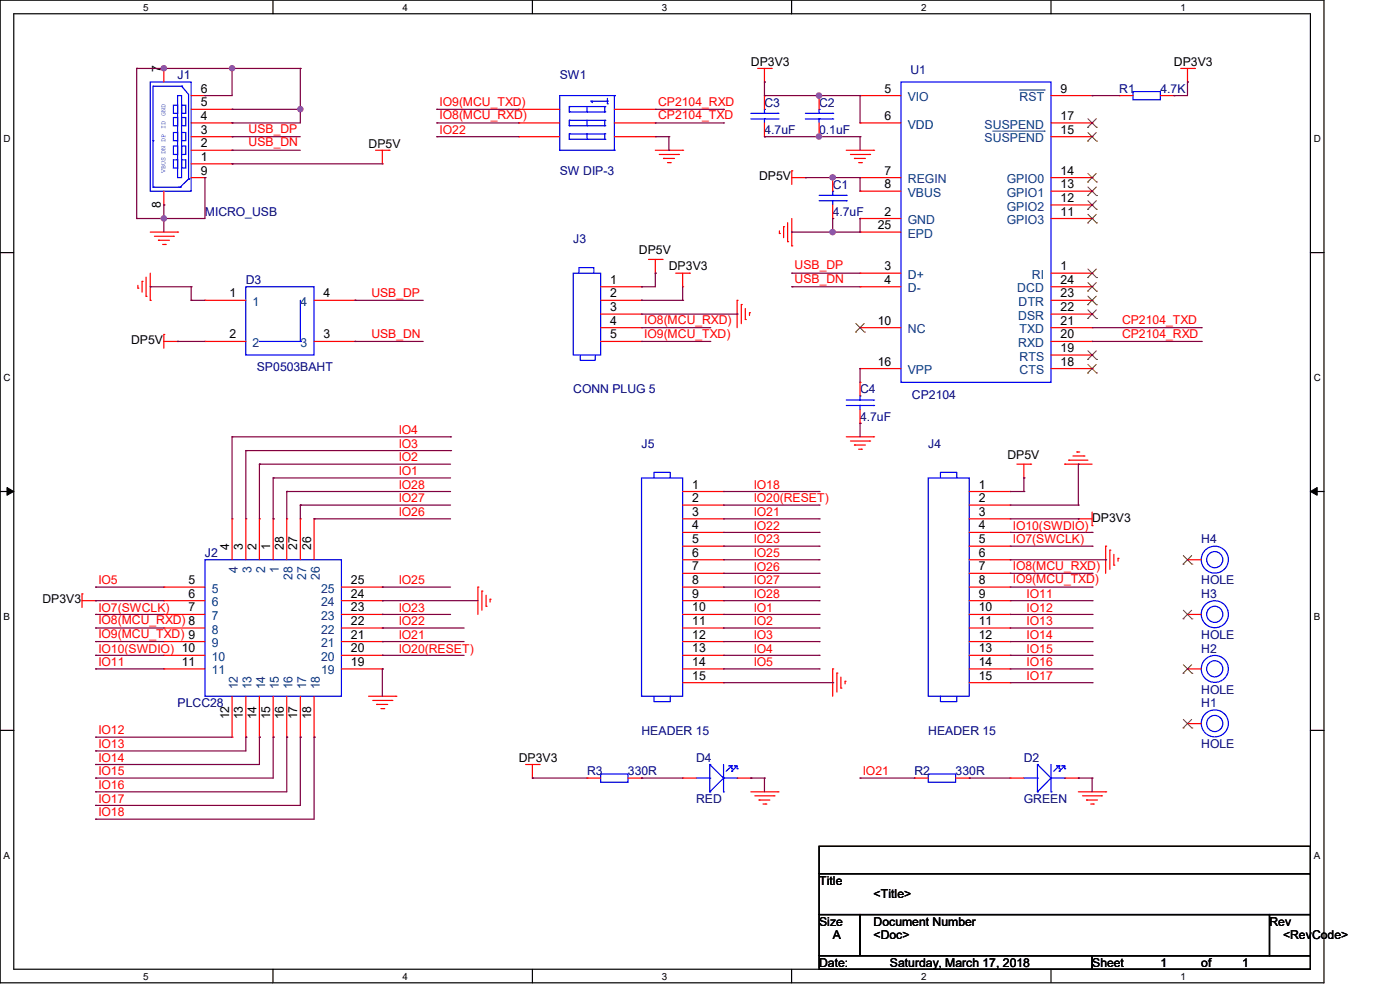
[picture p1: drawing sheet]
# OrCAD Capture schematic HI2XXMDK.DSN
size A

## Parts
C1  4.7uF  [C0402]
C2  0.1uF  [C0402]
C3  4.7uF  [C0402]
C4  4.7uF  [C0402]
D2  GREEN  [LED0603]
D3  SP0503BAHT  [SOT-143]
D4  RED  [LED0603]
H1  HOLE  [HOLE-2-MM]
H2  HOLE  [HOLE-2-MM]
H3  HOLE  [HOLE-2-MM]
H4  HOLE  [HOLE-2-MM]
J1  MICRO_USB  [MICRO-USB-B-476420001]
J2  PLCC28  [PLCC28_DIP]
J3  CONN PLUG 5  [XH2_54-5P]
J4  HEADER 15  [HEADER1X15-2_54mm]
J5  HEADER 15  [HEADER1X15-2_54mm]
R1  4.7K  [R0402]
R2  330R  [R0402]
R3  330R  [R0402]
SW1  SW DIP-3  [SMDSW2X3-1_27mm]
U1  CP2104  [QFN-24_4X4mm_p0_5]

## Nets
GND: C1.1 C2.1 C3.1 C4.1 D2.2(-) D3.1 D4.2(-) J1.4(ID) J1.5(GND) J1.6 J1.7 J1.8 J1.9 J2.19 J2.24 J3.3 J4.2 J4.6 J5.15 SW1.4(B3) U1.2(GND) U1.25(EPD)
CP2104_RXD: SW1.6(B1) U1.20(RXD)
CP2104_TXD: SW1.5(B2) U1.21(TXD)
DP3V3: C2.2 C3.2 J2.6 J3.2 J4.3 R1.2 R3.1 U1.5(VIO) U1.6(VDD)
DP5V: C1.2 D3.2 J1.1(VBUS) J3.1 J4.1 U1.7(REGIN) U1.8(VBUS)
IO1: J2.1 J5.10
IO2: J2.2 J5.11
IO3: J2.3 J5.12
IO4: J2.4 J5.13
IO5: J2.5 J5.14
IO7(SWCLK): J2.7 J4.5
IO8(MCU_RXD): J2.8 J3.4 J4.7 SW1.2(A2)
IO9(MCU_TXD): J2.9 J3.5 J4.8 SW1.1(A1)
IO10(SWDIO): J2.10 J4.4
IO11: J2.11 J4.9
IO12: J2.12 J4.10
IO13: J2.13 J4.11
IO14: J2.14 J4.12
IO15: J2.15 J4.13
IO16: J2.16 J4.14
IO17: J2.17 J4.15
IO18: J2.18 J5.1
IO20(RESET): J2.20 J5.2
IO21: J2.21 J5.3 R2.1
IO22: J2.22 J5.4 SW1.3(A3)
IO23: J2.23 J5.5
IO25: J2.25 J5.6
IO26: J2.26 J5.7
IO27: J2.27 J5.8
IO28: J2.28 J5.9
USB_DN: D3.3 J1.2(DN) U1.4(D-)
USB_DP: D3.4 J1.3(DP) U1.3(D+)
N02371: C4.2 U1.16(VPP)
N03180: R1.1 U1.9(~{RST})
N03555: D2.1(+) R2.2
N94151: D4.1(+) R3.2

Not connected (* = marked no-connect by the designer): H1 1*; H2 1*; H3 1*; H4 1*; U1 1(RI)* 10(NC)* 11(GPIO3)* 12(GPIO2)* 13(GPIO1)* 14(GPIO0)* 15(S~{USPEND})* 17(SUSPEND)* 18(CTS)* 19(RTS)* 22(DSR)* 23(DTR)* 24(DCD)*
